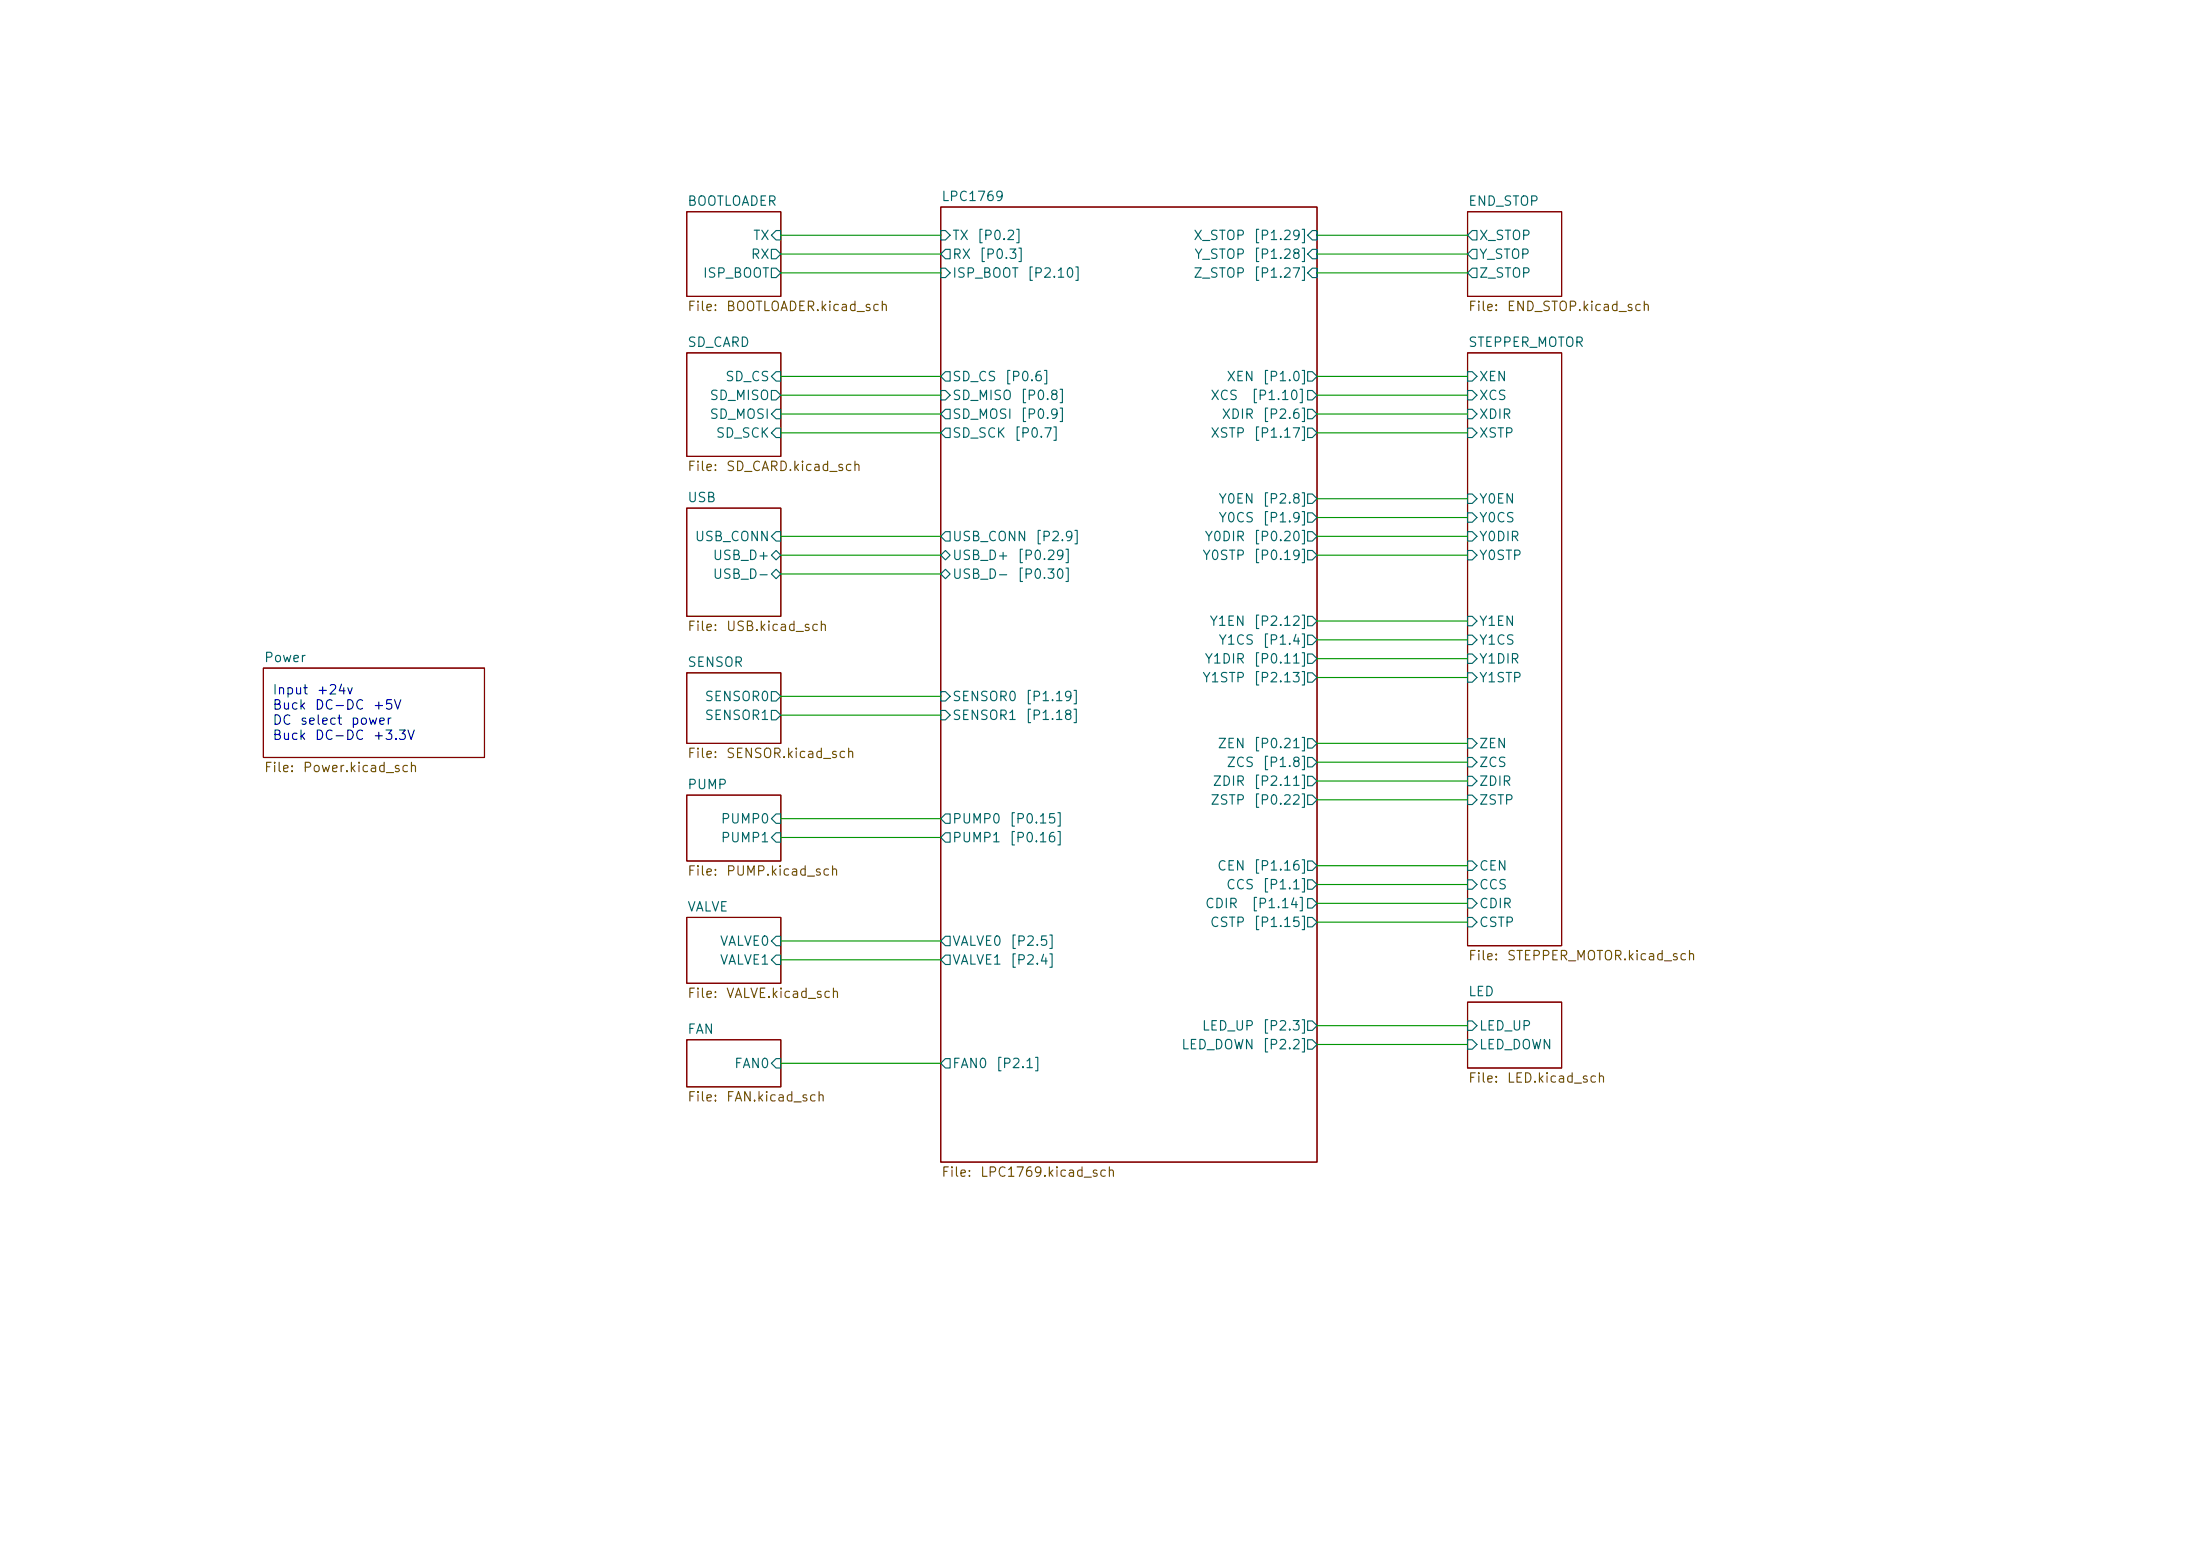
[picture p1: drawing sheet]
<svg xmlns="http://www.w3.org/2000/svg" width="297mm" height="210mm" viewBox="0 0 297 210" stroke-linecap="round" stroke-linejoin="round" font-family="sans-serif">
<path d="M92.7 28.6h12.7v11.4h-12.7zM127 27.9h50.8v128.9h-50.8zM198.1 28.6h12.7v11.4h-12.7zM92.7 47.6h12.7v14h-12.7zM198.1 47.6h12.7v80h-12.7zM92.7 68.6h12.7v14.6h-12.7zM35.6 90.2h29.8v12h-29.8zM92.7 90.8h12.7v9.5h-12.7zM92.7 107.3h12.7v8.9h-12.7zM92.7 123.8h12.7v8.9h-12.7zM198.1 135.3h12.7v8.8h-12.7zM92.7 140.3h12.7v6.4h-12.7z" fill="none" stroke="#840000" stroke-width=".15"/>
<g fill="none" stroke="#006464" stroke-width=".15">
<path d="M104.1 33.7h.7l.6 .6-.6 .6h-.7zM104.1 36.2h.7l.6 .6-.6 .7h-.7zM104.8 31.1h.6v1.3h-.6l-.7-.6zM127 36.2h.6l.7 .6-.7 .7h-.6zM127 31.1h.6l.7 .7-.7 .6h-.6zM127.6 33.7h.7v1.2h-.7l-.6-.6zM177.2 31.1h.6v1.3h-.6l-.7-.6zM177.2 33.7h.6v1.2h-.6l-.7-.6zM177.2 36.2h.6v1.3h-.6l-.7-.7zM198.1 36.8l.7-.6h.6v1.3h-.6zM198.8 31.1h.6v1.3h-.6l-.7-.6zM198.8 33.7h.6v1.2h-.6l-.7-.6z"/>
<path d="M104.1 52.7h.7l.6 .6-.6 .7h-.7zM104.8 50.2h.6v1.2h-.6l-.7-.6zM104.8 55.2h.6v1.3h-.6l-.7-.6zM104.8 57.8h.6v1.3h-.6l-.7-.7zM127 52.7h.6l.7 .6-.7 .7h-.6zM127.6 50.2h.7v1.2h-.7l-.6-.6zM127.6 55.2h.7v1.3h-.7l-.6-.6zM127.6 57.8h.7v1.3h-.7l-.6-.7zM176.5 52.7h.7l.6 .6-.6 .7h-.7zM176.5 55.2h.7l.6 .7-.6 .6h-.7zM176.5 50.2h.7l.6 .6-.6 .6h-.7zM176.5 57.8h.7l.6 .6-.6 .7h-.7z"/>
<path d="M198.1 52.7h.7l.6 .6-.6 .7h-.7zM198.1 55.2h.7l.6 .7-.6 .6h-.7zM198.1 50.2h.7l.6 .6-.6 .6h-.7zM198.1 57.8h.7l.6 .6-.6 .7h-.7zM104.1 77.5l.7-.7 .6 .7-.6 .6zM104.8 71.8h.6v1.2h-.6l-.7-.6zM104.8 74.3l.6 .6-.6 .7-.7-.7zM127 77.5l.6-.7 .7 .7-.7 .6zM127.6 71.8h.7v1.2h-.7l-.6-.6zM127.6 74.3l.7 .6-.7 .7-.6-.7zM176.5 69.2h.7l.6 .7-.6 .6h-.7zM176.5 71.8h.7l.6 .6-.6 .6h-.7z"/>
<path d="M176.5 66.7h.7l.6 .6-.6 .6h-.7zM176.5 74.3h.7l.6 .6-.6 .7h-.7zM198.1 69.2h.7l.6 .7-.6 .6h-.7zM198.1 71.8h.7l.6 .6-.6 .6h-.7zM198.1 66.7h.7l.6 .6-.6 .6h-.7zM198.1 74.3h.7l.6 .6-.6 .7h-.7zM104.1 93.3h.7l.6 .7-.6 .6h-.7zM104.1 95.9h.7l.6 .6-.6 .7h-.7zM127 93.3h.6l.7 .7-.7 .6h-.6zM127 95.9h.6l.7 .6-.7 .7h-.6zM176.5 85.7h.7l.6 .7-.6 .6h-.7zM176.5 88.3h.7l.6 .6-.6 .6h-.7z"/>
<path d="M176.5 83.2h.7l.6 .6-.6 .7h-.7zM176.5 90.8h.7l.6 .6-.6 .7h-.7zM176.5 99.7h.7l.6 .6-.6 .7h-.7zM198.1 85.7h.7l.6 .7-.6 .6h-.7zM198.1 88.3h.7l.6 .6-.6 .6h-.7zM198.1 83.2h.7l.6 .6-.6 .7h-.7zM198.1 90.8h.7l.6 .6-.6 .7h-.7zM198.1 99.7h.7l.6 .6-.6 .7h-.7zM104.8 109.9h.6v1.2h-.6l-.7-.6zM104.8 112.4h.6v1.3h-.6l-.7-.7zM127.6 109.9h.7v1.2h-.7l-.6-.6zM127.6 112.4h.7v1.3h-.7l-.6-.7z"/>
<path d="M176.5 118.7h.7l.6 .7-.6 .6h-.7zM176.5 116.2h.7l.6 .6-.6 .7h-.7zM176.5 102.2h.7l.6 .7-.6 .6h-.7zM176.5 104.8h.7l.6 .6-.6 .6h-.7zM176.5 107.3h.7l.6 .7-.6 .6h-.7zM198.1 118.7h.7l.6 .7-.6 .6h-.7zM198.1 116.2h.7l.6 .6-.6 .7h-.7zM198.1 102.2h.7l.6 .7-.6 .6h-.7zM198.1 104.8h.7l.6 .6-.6 .6h-.7zM198.1 107.3h.7l.6 .7-.6 .6h-.7zM104.8 126.4h.6v1.2h-.6l-.7-.6zM104.8 128.9h.6v1.3h-.6l-.7-.7z"/>
<path d="M127.6 126.4h.7v1.2h-.7l-.6-.6zM127.6 128.9h.7v1.3h-.7l-.6-.7zM176.5 121.3h.7l.6 .6-.6 .7h-.7zM176.5 123.8h.7l.6 .7-.6 .6h-.7zM176.5 137.8h.7l.6 .6-.6 .7h-.7zM198.1 121.3h.7l.6 .6-.6 .7h-.7zM198.1 123.8h.7l.6 .7-.6 .6h-.7zM198.1 137.8h.7l.6 .6-.6 .7h-.7zM104.8 142.9h.6v1.2h-.6l-.7-.6zM127.6 142.9h.7v1.2h-.7l-.6-.6zM176.5 140.3h.7l.6 .7-.6 .6h-.7zM198.1 140.3h.7l.6 .7-.6 .6h-.7z"/>
</g>
<g fill="none" stroke="#009600" stroke-width=".15">
<path d="M105.4 36.8h21.6M105.4 34.3h21.6M105.4 31.8h21.6M177.8 36.8h20.3M177.8 34.3h20.3M177.8 31.8h20.3M105.4 55.9h21.6M105.4 53.3h21.6M105.4 50.8h21.6M105.4 58.4h21.6M177.8 55.9h20.3M177.8 53.3h20.3"/>
<path d="M177.8 50.8h20.3M177.8 58.4h20.3M105.4 74.9h21.6M105.4 77.5h21.6M105.4 72.4h21.6M177.8 74.9h20.3M177.8 72.4h20.3M177.8 69.9h20.3M177.8 67.3h20.3M105.4 94h21.6M105.4 96.5h21.6M177.8 91.4h20.3"/>
<path d="M177.8 88.9h20.3M177.8 86.4h20.3M177.8 83.8h20.3M105.4 110.5h21.6M105.4 113h21.6M177.8 100.3h20.3M177.8 102.9h20.3M177.8 119.4h20.3M177.8 105.4h20.3M177.8 116.8h20.3M177.8 108h20.3M105.4 127h21.6"/>
<path d="M105.4 129.5h21.6M177.8 121.9h20.3M177.8 138.4h20.3M177.8 124.5h20.3M105.4 143.5h21.6M177.8 141h20.3"/>
</g>
<g font-size="1.3" fill="#006464">
<text x="92.7" y="28.1">BOOTLOADER</text>
<text x="127" y="27.5">LPC1769</text>
<text x="198.1" y="28.1">END_STOP</text>
<text x="101.3" y="35.3">RX</text>
<text x="101.6" y="32.7">TX</text>
<text x="128.5" y="35.3">RX</text>
<text x="128.5" y="32.7">TX</text>
<text x="131.8" y="32.7">[P0.2]</text>
<text x="132.1" y="35.3">[P0.3]</text>
<text x="161" y="32.7">X_STOP</text>
<text x="161.1" y="35.3">Y_STOP</text>
<text x="169.1" y="32.7">[P1.29]</text>
<text x="169.1" y="35.3">[P1.28]</text>
<text x="199.6" y="32.7">X_STOP</text>
<text x="199.6" y="35.3">Y_STOP</text>
<text x="94.8" y="37.8">ISP_BOOT</text>
<text x="128.5" y="37.8">ISP_BOOT</text>
<text x="138.6" y="37.8">[P2.10]</text>
<text x="161" y="37.8">Z_STOP</text>
<text x="169.1" y="37.8">[P1.27]</text>
<text x="199.6" y="37.8">Z_STOP</text>
<text x="92.7" y="47.1">SD_CARD</text>
<text x="198.1" y="47.1">STEPPER_MOTOR</text>
<text x="97.8" y="51.8">SD_CS</text>
<text x="128.5" y="51.8">SD_CS</text>
<text x="135.6" y="51.8">[P0.6]</text>
<text x="165.5" y="51.8">XEN</text>
<text x="170.4" y="51.8">[P1.0]</text>
<text x="199.6" y="51.8">XEN</text>
<text x="95.7" y="54.3">SD_MISO</text>
<text x="95.7" y="56.9">SD_MOSI</text>
<text x="96.5" y="59.4">SD_SCK</text>
<text x="128.5" y="54.3">SD_MISO</text>
<text x="128.5" y="56.9">SD_MOSI</text>
<text x="128.5" y="59.4">SD_SCK</text>
<text x="136.8" y="59.4">[P0.7]</text>
<text x="137.7" y="54.3">[P0.8]</text>
<text x="137.7" y="56.9">[P0.9]</text>
<text x="163.3" y="54.3">XCS</text>
<text x="163.3" y="59.4">XSTP</text>
<text x="164.8" y="56.9">XDIR</text>
<text x="168.9" y="54.3">[P1.10]</text>
<text x="169.1" y="59.4">[P1.17]</text>
<text x="170.4" y="56.9">[P2.6]</text>
<text x="199.6" y="54.3">XCS</text>
<text x="199.6" y="56.9">XDIR</text>
<text x="199.6" y="59.4">XSTP</text>
<text x="92.7" y="68.1">USB</text>
<text x="164.4" y="70.8">Y0CS</text>
<text x="164.4" y="68.3">Y0EN</text>
<text x="170.4" y="70.8">[P1.9]</text>
<text x="170.4" y="68.3">[P2.8]</text>
<text x="199.6" y="70.8">Y0CS</text>
<text x="199.6" y="68.3">Y0EN</text>
<text x="93.7" y="73.4">USB_CONN</text>
<text x="96.1" y="75.9">USB_D+</text>
<text x="128.5" y="73.4">USB_CONN</text>
<text x="128.5" y="75.9">USB_D+</text>
<text x="137.3" y="75.9">[P0.29]</text>
<text x="139.7" y="73.4">[P2.9]</text>
<text x="162.2" y="75.9">Y0STP</text>
<text x="162.5" y="73.4">Y0DIR</text>
<text x="169.1" y="73.4">[P0.20]</text>
<text x="169.1" y="75.9">[P0.19]</text>
<text x="199.6" y="73.4">Y0DIR</text>
<text x="199.6" y="75.9">Y0STP</text>
<text x="96.1" y="78.4">USB_D-</text>
<text x="128.5" y="78.4">USB_D-</text>
<text x="137.3" y="78.4">[P0.30]</text>
<text x="35.6" y="89.7">Power</text>
<text x="162.5" y="89.9">Y1DIR</text>
<text x="163.2" y="84.8">Y1EN</text>
<text x="164.4" y="87.3">Y1CS</text>
<text x="169.1" y="89.9">[P0.11]</text>
<text x="169.1" y="84.8">[P2.12]</text>
<text x="170.4" y="87.3">[P1.4]</text>
<text x="199.6" y="87.3">Y1CS</text>
<text x="199.6" y="89.9">Y1DIR</text>
<text x="199.6" y="84.8">Y1EN</text>
<text x="92.7" y="90.3">SENSOR</text>
<text x="95" y="95">SENSOR0</text>
<text x="128.5" y="95">SENSOR0</text>
<text x="138.3" y="95">[P1.19]</text>
<text x="162.2" y="92.4">Y1STP</text>
<text x="169.1" y="92.4">[P2.13]</text>
<text x="199.6" y="92.4">Y1STP</text>
<text x="95" y="97.5">SENSOR1</text>
<text x="128.5" y="97.5">SENSOR1</text>
<text x="138.3" y="97.5">[P1.18]</text>
<text x="164.3" y="101.3">ZEN</text>
<text x="169.1" y="101.3">[P0.21]</text>
<text x="199.6" y="101.3">ZEN</text>
<text x="92.7" y="106.8">PUMP</text>
<text x="163.6" y="106.4">ZDIR</text>
<text x="165.5" y="103.8">ZCS</text>
<text x="169.1" y="106.4">[P2.11]</text>
<text x="170.4" y="103.8">[P1.8]</text>
<text x="199.6" y="103.8">ZCS</text>
<text x="199.6" y="106.4">ZDIR</text>
<text x="97.2" y="111.5">PUMP0</text>
<text x="128.5" y="111.5">PUMP0</text>
<text x="136.2" y="111.5">[P0.15]</text>
<text x="163.3" y="108.9">ZSTP</text>
<text x="169.1" y="108.9">[P0.22]</text>
<text x="199.6" y="108.9">ZSTP</text>
<text x="97.2" y="114">PUMP1</text>
<text x="128.5" y="114">PUMP1</text>
<text x="136.2" y="114">[P0.16]</text>
<text x="164.2" y="117.8">CEN</text>
<text x="169.1" y="117.8">[P1.16]</text>
<text x="199.6" y="117.8">CEN</text>
<text x="92.7" y="123.3">VALVE</text>
<text x="162.6" y="122.9">CDIR</text>
<text x="163.3" y="125.4">CSTP</text>
<text x="165.4" y="120.4">CCS</text>
<text x="168.9" y="122.9">[P1.14]</text>
<text x="169.1" y="125.4">[P1.15]</text>
<text x="170.4" y="120.4">[P1.1]</text>
<text x="199.6" y="120.4">CCS</text>
<text x="199.6" y="122.9">CDIR</text>
<text x="199.6" y="125.4">CSTP</text>
<text x="97.1" y="128">VALVE0</text>
<text x="97.1" y="130.5">VALVE1</text>
<text x="128.5" y="128">VALVE0</text>
<text x="128.5" y="130.5">VALVE1</text>
<text x="136.3" y="128">[P2.5]</text>
<text x="136.3" y="130.5">[P2.4]</text>
<text x="198.1" y="134.8">LED</text>
<text x="92.7" y="139.9">FAN</text>
<text x="159.4" y="141.9">LED_DOWN</text>
<text x="162.2" y="139.4">LED_UP</text>
<text x="170.4" y="141.9">[P2.2]</text>
<text x="170.4" y="139.4">[P2.3]</text>
<text x="199.6" y="141.9">LED_DOWN</text>
<text x="199.6" y="139.4">LED_UP</text>
<text x="99" y="144.5">FAN0</text>
<text x="128.5" y="144.5">FAN0</text>
<text x="134.3" y="144.5">[P2.1]</text>
</g>
<g font-size="1.3" fill="#725600">
<text x="92.7" y="42.3">File:</text>
<text x="97.9" y="42.3">BOOTLOADER.kicad_sch</text>
<text x="198.1" y="42.3">File:</text>
<text x="203.3" y="42.3">END_STOP.kicad_sch</text>
<text x="92.7" y="63.9">File:</text>
<text x="97.9" y="63.9">SD_CARD.kicad_sch</text>
<text x="92.7" y="85.5">File:</text>
<text x="97.9" y="85.5">USB.kicad_sch</text>
<text x="35.6" y="104.5">File:</text>
<text x="40.8" y="104.5">Power.kicad_sch</text>
<text x="92.7" y="102.6">File:</text>
<text x="97.9" y="102.6">SENSOR.kicad_sch</text>
<text x="92.7" y="118.5">File:</text>
<text x="97.9" y="118.5">PUMP.kicad_sch</text>
<text x="198.1" y="129.9">File:</text>
<text x="203.3" y="129.9">STEPPER_MOTOR.kicad_sch</text>
<text x="92.7" y="135">File:</text>
<text x="97.9" y="135">VALVE.kicad_sch</text>
<text x="92.7" y="149">File:</text>
<text x="97.9" y="149">FAN.kicad_sch</text>
<text x="198.1" y="146.4">File:</text>
<text x="203.3" y="146.4">LED.kicad_sch</text>
<text x="127" y="159.1">File:</text>
<text x="132.2" y="159.1">LPC1769.kicad_sch</text>
</g>
<g font-size="1.3" fill="#0000c2">
<text x="36.7" y="94">Input</text>
<text x="42.7" y="94">+24v</text>
<text x="36.7" y="96.1">Buck</text>
<text x="36.7" y="98.1">DC</text>
<text x="36.7" y="100.2">Buck</text>
<text x="40.4" y="98.1">select</text>
<text x="42.4" y="96.1">DC-DC</text>
<text x="42.4" y="100.2">DC-DC</text>
<text x="47.3" y="98.1">power</text>
<text x="50.2" y="96.1">+5V</text>
<text x="50.2" y="100.2">+3.3V</text>
</g>
</svg>
